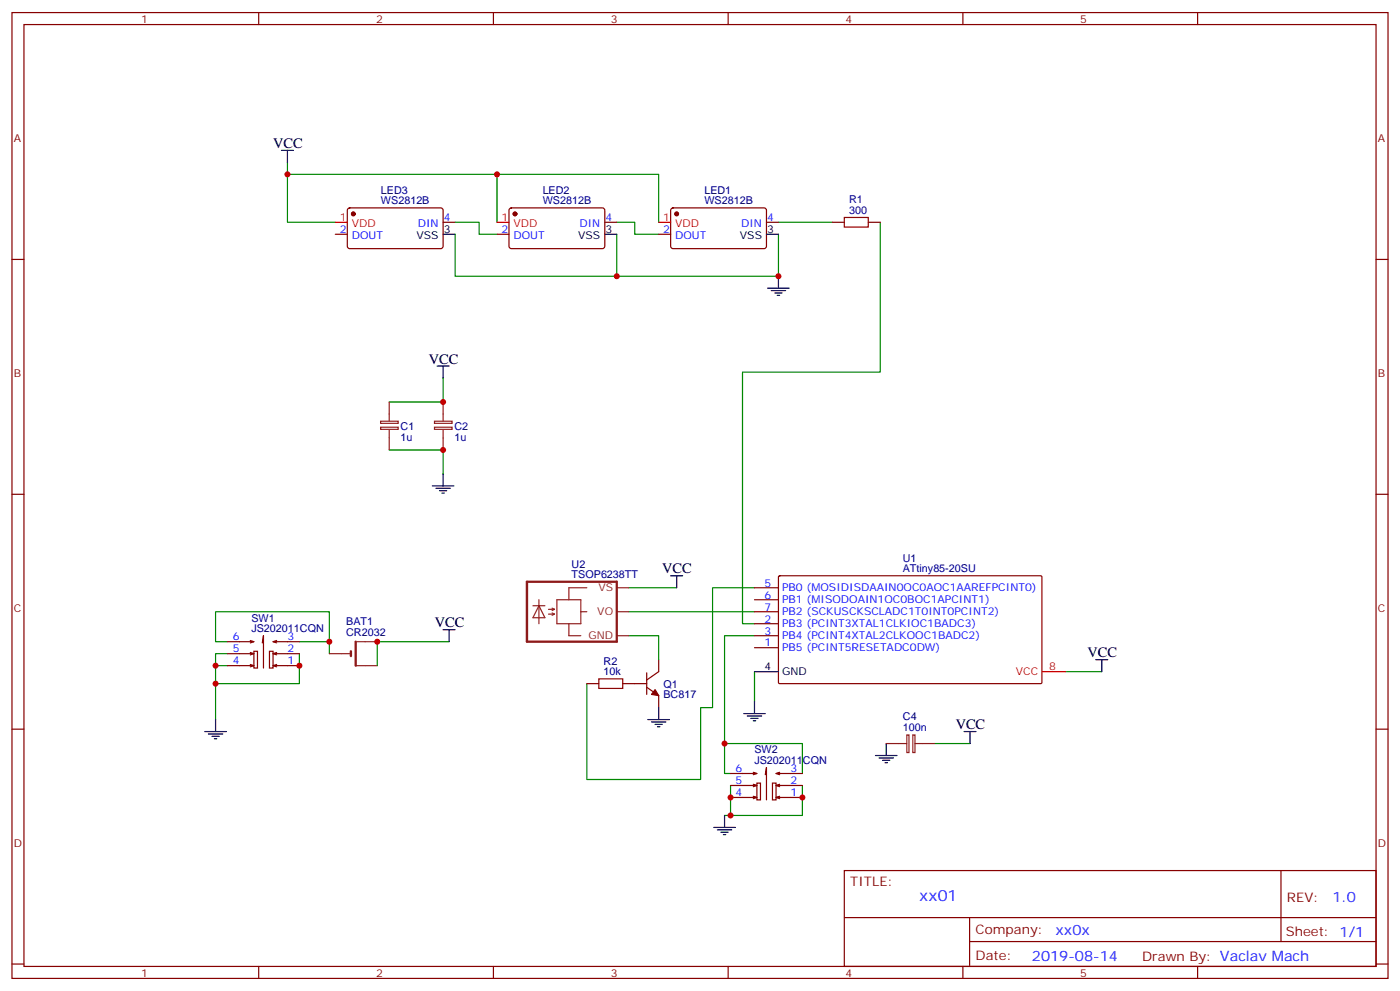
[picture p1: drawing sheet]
# EasyEDA schematic xx01.json
TITLE: xx01; REV: 1.0; Date: 2019-08-14; Sheet: 1/1; Drawn By: Vaclav Mach; Company: xx0x

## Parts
BAT1  CR2032  [CR2032-THRU]
C1  1u  [1206]
C2  1u  [1206]
C4  100n  [0805]
LED1  WS2812B  [LED-5050_4P_CORNER]
LED2  WS2812B  [LED-5050_4P_CORNER]
LED3  WS2812B  [LED-5050_4P_CORNER]
Q1  BC817  [SOT-23(SOT-23-3)]
R1  300  [0805]
R2  10k  [0805]
SW1  JS202011CQN  [JS202011CQN]
SW2  JS202011CQN  [JS202011CQN]
U1  ATtiny85-20SU  [SOP8-LARGE-PADS]
U2  TSOP6238TT  [TSOP62XX]

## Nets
GND: C1.2 C2.2 C4.2 LED1.3(VSS) LED2.3(VSS) LED3.3(VSS) Q1.2(E) SW1.1 SW1.2 SW1.4 SW1.5 SW2.1 SW2.2 SW2.4 SW2.5 U1.4(GND)
VCC: BAT1.+1(+) BAT1.+2(+1) C1.1 C2.1 C4.1 LED1.1(VDD) LED2.1(VDD) LED3.1(VDD) U1.8(VCC) U2.VS
BAT1_-: BAT1.- SW1.3 SW1.6
LED2_4: LED1.2(DOUT) LED2.4(DIN)
LED3_4: LED2.2(DOUT) LED3.4(DIN)
Q1_1: Q1.1(B) R2.2
Q1_3: Q1.3(C) U2.GND
R1_1: LED1.4(DIN) R1.1
R1_2: R1.2 U1.2(PB3 (PCINT3XTAL1CLKIOC1BADC3))
R2_1: R2.1 U1.5(PB0 (MOSIDISDAAIN0OC0AOC1AAREFPCINT0))
U1_3: SW2.3 SW2.6 U1.3(PB4 (PCINT4XTAL2CLKOOC1BADC2))
U2_OUT: U1.7(PB2 (SCKUSCKSCLADC1T0INT0PCINT2)) U2.OUT(VO)

Not connected (* = marked no-connect by the designer): LED3 2(DOUT); U1 1(PB5 (PCINT5RESETADC0DW)) 6(PB1 (MISODOAIN1OC0BOC1APCINT1))

# EasyEDA board xx01-pcb.json

Outline 35.81 x 30.86 mm; copper layers: TopLayer, BottomLayer. Coordinates in mm from the lower left corner of the outline.
Outline path: 0,8.13 13.08,30.86 22.73,30.86 35.81,8 31.24,0 4.7,0 0,8.13

## Design rules (mm)
Default: track 0.152, clearance 0.152, via 0.61, via hole 0.305

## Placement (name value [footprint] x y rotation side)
BAT1  CR2032  [CR2032-THRU]  17.91 13.97 0 bottom
C1  1u  [1206]  25.02 20.32 120 top
C2  1u  [1206#2]  10.29 20.19 60 top
C4  100n  [0805]  24.26 14.22 270 top
Hole_gge295  -  [Hole_gge295]  17.91 28.58 0 top
LED1  WS2812B  [LED-5050_4P_CORNER]  17.91 23.88 180 top
LED2  WS2812B  [LED-5050_4P_CORNER]  27.05 7.75 60 top
LED3  WS2812B  [LED-5050_4P_CORNER]  8.76 7.75 300 top
Q1  BC817  [SOT-23(SOT-23-3)]  20.83 3.56 270 top
R1  300  [0805]  11.3 14.22 270 top
R2  10k  [0805]  15.62 3.56 0 top
SW1  -  [JS202011CQN]  4.54 5.31 120 bottom
SW2  JS202011CQN  [JS202011CQN#2]  31.34 5.18 60 bottom
U1  ATtiny85-20SU  [SOP8-LARGE-PADS]  17.91 17.65 270 top
U2  TSOP6238TT  [TSOP62XX]  17.91 8.89 0 top

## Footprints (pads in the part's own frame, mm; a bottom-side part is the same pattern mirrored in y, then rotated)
0805
  rect 1.16x1.45 smd: 1(-1.016,0) 2(1.016,0)
1206
  rect 1.6x1.801 smd: 1(-1.396,0) 2(1.396,0)
1206#2
  rect 1.6x2 smd: 1(-1.6,0) 2(1.6,0)
CR2032-THRU
  oval 3.048x3.048 hole 2.002: +1(-10.668,0) +2(10.668,0)
  oval 10.16x10.16 smd: -(0,0)
Hole_gge295
  round 1.778 hole 1.778 unplated: (0,0)
JS202011CQN
  oval 1.524x1.524 hole 0.914: 1(-2.54,-1.65) 2(0,-1.65) 3(2.54,-1.65) 4(-2.54,1.65) 5(0,1.65) 6(2.54,1.65)
JS202011CQN#2
  oval 1.524x1.524 hole 0.914: 1(-2.54,-1.65) 2(0,-1.65) 3(2.54,-1.65) 4(-2.54,1.65) 5(0,1.65) 6(2.54,1.65)
LED-5050_4P_CORNER
  rect 1.5x1 smd: 1(-2.5,1.5) 2(-2.5,-1.5) 3(2.5,-1.5) 4(2.5,1.5)
SOP8-LARGE-PADS
  rect 0.61x2.311 smd: 1(-1.905,-3.302) 2(-0.635,-3.302) 3(0.635,-3.302) 4(1.905,-3.302) 5(1.905,3.175) 6(0.635,3.175) 7(-0.635,3.175) 8(-1.905,3.175)
SOT-23(SOT-23-3)
  rect 0.7x1.25 smd: 1(-0.95,-1.25) 2(0.95,-1.25) 3(0,1.25)
TSOP62XX
  rect 0.899x2.2 smd: GND(-1.905,0) GND1(-0.635,0) OUT(1.905,0) VS(0.635,0)

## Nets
As in the schematic.

Pads without a net: U2 GND1

## Via types
v1: diameter 0.62, hole 0.305, TopLayer to BottomLayer, 20 vias
v2: diameter 0.61, hole 0.305, TopLayer to BottomLayer, 1 via

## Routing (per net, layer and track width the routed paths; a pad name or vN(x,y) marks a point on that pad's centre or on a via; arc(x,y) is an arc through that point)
GND:
  vias: v1(7.24,6.86) v1(8.25,8.64) v1(9.14,16.13) v1(10.79,4.7) v1(12.83,4.06) v1(14.35,7.24) v1(15.11,27.05) v1(15.88,20.83) v1(17.53,6.98) v1(20.7,27.05) v1(22.61,23.24) v1(22.86,5.21) v1(24.26,11.81) v1(26.42,6.86) v1(26.67,8) v1(26.8,17.02) v1(28.45,6.73) v2(33.02,10.41)
VCC: length 59.6
  TopLayer w0.762: C1.1 25.02,18.42 23.88,18.42 ; 23.88,18.42 22.73,19.56 U1.8 21.08,21.7 20.41,22.38 ; 23.88,18.42 24.26,18.03 C4.1 ; C4.1 24.77,15.24 26.16,13.84 26.16,12.06 24.26,10.16 24.26,6.58 24.5,6.33 ; C4.1 27.31,15.24 BAT1.+2 ; 9.07,10.79 9.07,12.14 BAT1.+1 7.11,14.1 7.11,16.76 9.16,18.81 C2.1 ; 8.81,10.66 10.71,8.76 12.83,8.76 13.84,9.78 13.84,9.91 15.62,11.68 17.53,11.68 18.54,10.67 U2.VS 18.54,7.24 19.3,6.48 23.47,6.48 24.26,7.27
BAT1_-: length 23.3
  BottomLayer w0.762: BAT1.- 17.87,13.97 BAT1.- ; BAT1.- 17.11,8.47 14.6,5.97 9.53,5.97 7.16,8.34 SW1.6 1.88,6.81
LED2_4: length 24.1
  TopLayer w0.381: 20.41,25.38 24.64,25.4 31.24,14.1 31.24,12.32 30.35,11.43 27.81,11.43 26.75,10.92
LED3_4: length 22.8
  TopLayer w0.381: 26.85,5.09 26.92,2.92 25.15,1.14 12.95,1.14 11.57,2.54 11.57,6.46
Q1_1: length 3.3
  TopLayer w0.762: Q1.1 18.6,4.51 17.65,3.56 R2.2
Q1_3: length 10.2
  TopLayer w0.762: Q1.3 22.08,4.85 21.46,5.46 17.53,5.46 16,6.98 U2.GND
R1_1: length 9.1
  TopLayer w0.381: LED1.4 14.63,22.38 12.7,20.45 11.3,17.78 R1.1
R1_2: length 8.4
  TopLayer w0.381: R1.2 12.7,13.21 12.7,18.29 14.6,18.29
R2_1: length 20.1
  TopLayer w0.381: U1.5 21.08,14.61 19.81,13.33 15.24,13.33 11.94,10.03 v1(11.68,10.03) ; v1(12.7,7.24) 12.7,6.6 14.6,4.7 R2.1
  BottomLayer w0.381: v1(11.68,10.03) 11.68,8.25 v1(12.7,7.24)
U1_3: length 34.8
  TopLayer w0.381: v1(17.78,22.22) 17.78,18.29 16.51,17.02 U1.3
  BottomLayer w0.381: 34.04,6.56 SW2.3 31.24,13.82 26.42,22.1 17.91,22.1 v1(17.78,22.22)
U2_OUT: length 12.3
  TopLayer w0.381: 21.08,18.29 22.48,18.29 22.99,17.78 22.99,15.11 19.81,11.94 U2.OUT

## Copper pours and planes (outline as drawn; the poured copper is in the pictures)
GND on TopLayer: -1.78,-2.41 36.32,-2.29 36.32,33.15 -1.65,33.4
GND on BottomLayer: -6.48,33.02 39.24,33.15 39.24,-2.79 -6.6,-2.41

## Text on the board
BottomSilkLayer: LOCK | ON | xx01 | www.xx0x.cz
